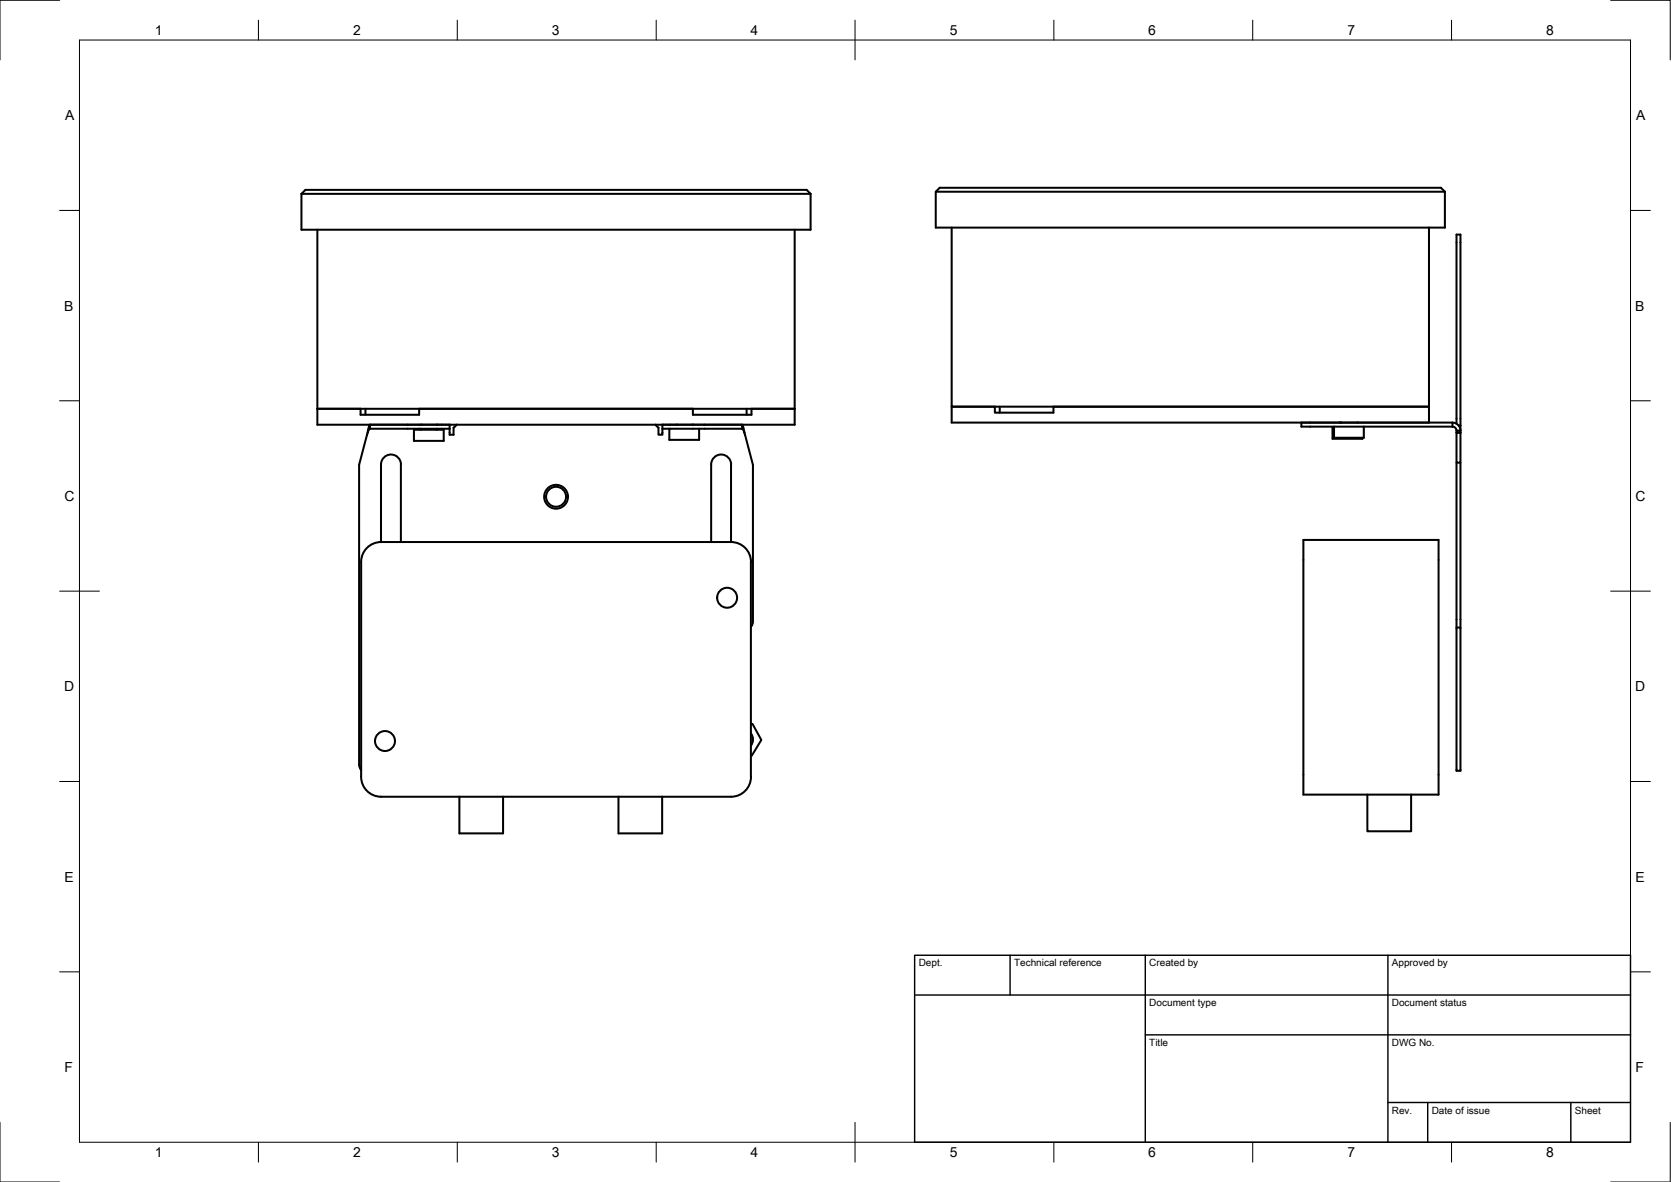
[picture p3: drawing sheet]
<svg xmlns="http://www.w3.org/2000/svg" width="420mm" height="297mm" viewBox="0 0 420 297" stroke-linecap="round" stroke-linejoin="round" font-family="sans-serif">
<!-- layer: Visible -->
<g fill="none" stroke="#000" stroke-width=".51">
<path d="M75.8 48.7v9h128v-9M75.8 48.7l1-1h126l1 1M75.8 48.7h128M79.8 57.7v49h120v-49M235.3 48.2l1-1h126l1 1v9h-128zM235.3 48.2h128M239.3 57.2v45h120v-45M79.8 102.7h120h-10.8v1.5h-14.8v-1.5h-68.8v1.5h-14.7v-1.5zM91.9 102.7v1.5M92.3 109.2l-2 7.6v75.4M92.3 109.2h.1M92.4 108.7l-.1 .5"/>
<path d="M93 106.7v1h20.1M93 106.7h20.1v1M93 106.7l-.2 .4-.4 1.6 .6-1M100.8 116.7v19.5M100.8 116.7a2.51 2.51 0 0 0-2.5-2.5 2.51 2.51 0 0 0-2.5 2.5v19.5M104.1 108h7.5v2.8h-7.5zM105.8 107.7v.3M109.8 107.7v.3M114 107.5v1.7h-.9v-1.5M114.8 106.7l-.7 .8M164.8 106.7l.8 .8M165.6 107.5v1.7h1v-1.5"/>
<path d="M166.6 107.7v-1h20v1M166.6 107.7h20M168.3 107.7v2.8h7.5v-2.8M186.6 106.7l.2 .4 .4 1.6M186.6 107.7l.6 1M187.2 108.7l.1 .5M187.3 109.2h.1M187.3 109.2l2 7.6v39.4l-.1 .7-.4 .6M187.7 102.7v1.5M239.3 102.2h10.8v1.5h14.8v-1.5h94.4v4h-120zM251.4 102.2v1.5M335.4 107.5h-.4v2.8h7.6v-.3"/>
<path d="M335.4 107.2v2.8h7.5v-2.8M365.2 106.2l.7 .1 .7 .4 .5 .7 .1 .8M365.2 107.2l.7 .3 .3 .7M365.2 106.2h-38v1h38M365.2 106.2v1M366.2 116.3v77.4h1v-77.4M366.2 106.5v-47.5h1v47.9M366.2 108.7h1v7.6h-1zM366.2 108.2v.5h1v-.5M366.2 108.2h1M366.2 108.7h.1M366.8 106.9h.4"/>
<path d="M367.2 106.9v1.3M367.2 108.7h.1M95.8 136.2h88M95.8 136.2a5 5 0 0 0-5 5v54a5 5 0 0 0 5 5h88a5 5 0 0 0 5-5v-54a5 5 0 0 0-5-5M178.8 136.2v-19.5a2.51 2.51 0 0 1 2.5-2.5 2.51 2.51 0 0 1 2.5 2.5v19.5M327.7 135.7h34v64h-34zM366.2 157.7h1M90.3 192.2l.1 .7 .4 .6M188.8 181.9h.4l2.2 4.1-2.4 3.9h-.2M188.8 184.3a2.51 2.51 0 0 1 0 3M343.8 199.7v9.2h11v-9.2M115.5 200.2v9.2h11v-9.2"/>
<path d="M155.5 200.2v9.2h11v-9.2"/>
<circle cx="139.8" cy="124.8" r="3"/>
<circle cx="139.8" cy="124.8" r="2.51"/>
<circle cx="182.8" cy="150.2" r="2.51"/>
<circle cx="96.8" cy="186.2" r="2.51"/>
</g>
<g fill="#000">
<circle cx="105.8" cy="106.7" r=".25"/>
<circle cx="109.8" cy="106.7" r=".25"/>
<circle cx="170" cy="106.7" r=".25"/>
<circle cx="174" cy="106.7" r=".25"/>
<circle cx="336.8" cy="106.2" r=".25"/>
<circle cx="337.2" cy="106.2" r=".25"/>
<circle cx="341.2" cy="106.2" r=".25"/>
</g>
<!-- layer: Border -->
<g fill="none" stroke="#000" stroke-width=".25">
<path d="M15 .1h-15v15M20 10.1h390v276.9h-390zM65 5.1v5M115 5.1v5M165 5.1v5M215 5.1v10M265 5.1v5M315 5.1v5M365 5.1v5M405 .1h15v15M15 52.9h5M410 52.9h5"/>
<path d="M15 100.7h5M410 100.7h5M15 148.6h10M405 148.6h10M15 196.4h5M410 196.4h5M15 244.2h5M410 244.2h5M0 282.1v14.9h15M65 287v5M115 287v5M165 287v5"/>
<path d="M215 282.1v9.9M265 287v5M315 287v5M365 287v5M420 282.1v14.9h-15"/>
</g>
<!-- layer: TitleBlock -->
<path d="M230 240.1h180v46.9h-180zM230 250h180M254 240.1v9.9M288 240.1v46.9M349 240.1v46.9M288 260.1h122M349 277.1h61M359 277.1v9.9M395 277.1v9.9" fill="none" stroke="#000" stroke-width=".36"/>
<g font-size="3.5">
<text x="39" y="8.8">1</text>
<text x="88.8" y="8.8">2</text>
<text x="138.8" y="8.8">3</text>
<text x="188.7" y="8.8">4</text>
<text x="238.8" y="8.8">5</text>
<text x="288.7" y="8.8">6</text>
<text x="338.8" y="8.8">7</text>
<text x="388.8" y="8.8">8</text>
<text x="16.4" y="30.2">A</text>
<text x="411.4" y="30.2">A</text>
<text x="16.2" y="78">B</text>
<text x="411.2" y="78">B</text>
<text x="16.2" y="125.9">C</text>
<text x="411.2" y="125.9">C</text>
<text x="16.2" y="173.7">D</text>
<text x="411.2" y="173.7">D</text>
<text x="16.2" y="221.6">E</text>
<text x="411.2" y="221.6">E</text>
<text x="16.2" y="269.4">F</text>
<text x="411.2" y="269.4">F</text>
<text x="39" y="290.8">1</text>
<text x="88.8" y="290.8">2</text>
<text x="138.8" y="290.8">3</text>
<text x="188.7" y="290.8">4</text>
<text x="238.8" y="290.8">5</text>
<text x="288.7" y="290.8">6</text>
<text x="338.8" y="290.8">7</text>
<text x="388.8" y="290.8">8</text>
</g>
<g font-size="2.5">
<text x="231" y="242.9">Dept.</text>
<text x="255" y="242.9">Technical reference</text>
<text x="289" y="242.9">Created by</text>
<text x="350" y="242.9">Approved by</text>
<text x="289" y="252.8">Document type</text>
<text x="350" y="252.8">Document status</text>
<text x="289" y="262.9">Title</text>
<text x="350" y="262.9">DWG No.</text>
<text x="350" y="279.9">Rev.</text>
<text x="360" y="279.9">Date of issue</text>
<text x="396" y="279.9">Sheet</text>
</g>
</svg>
